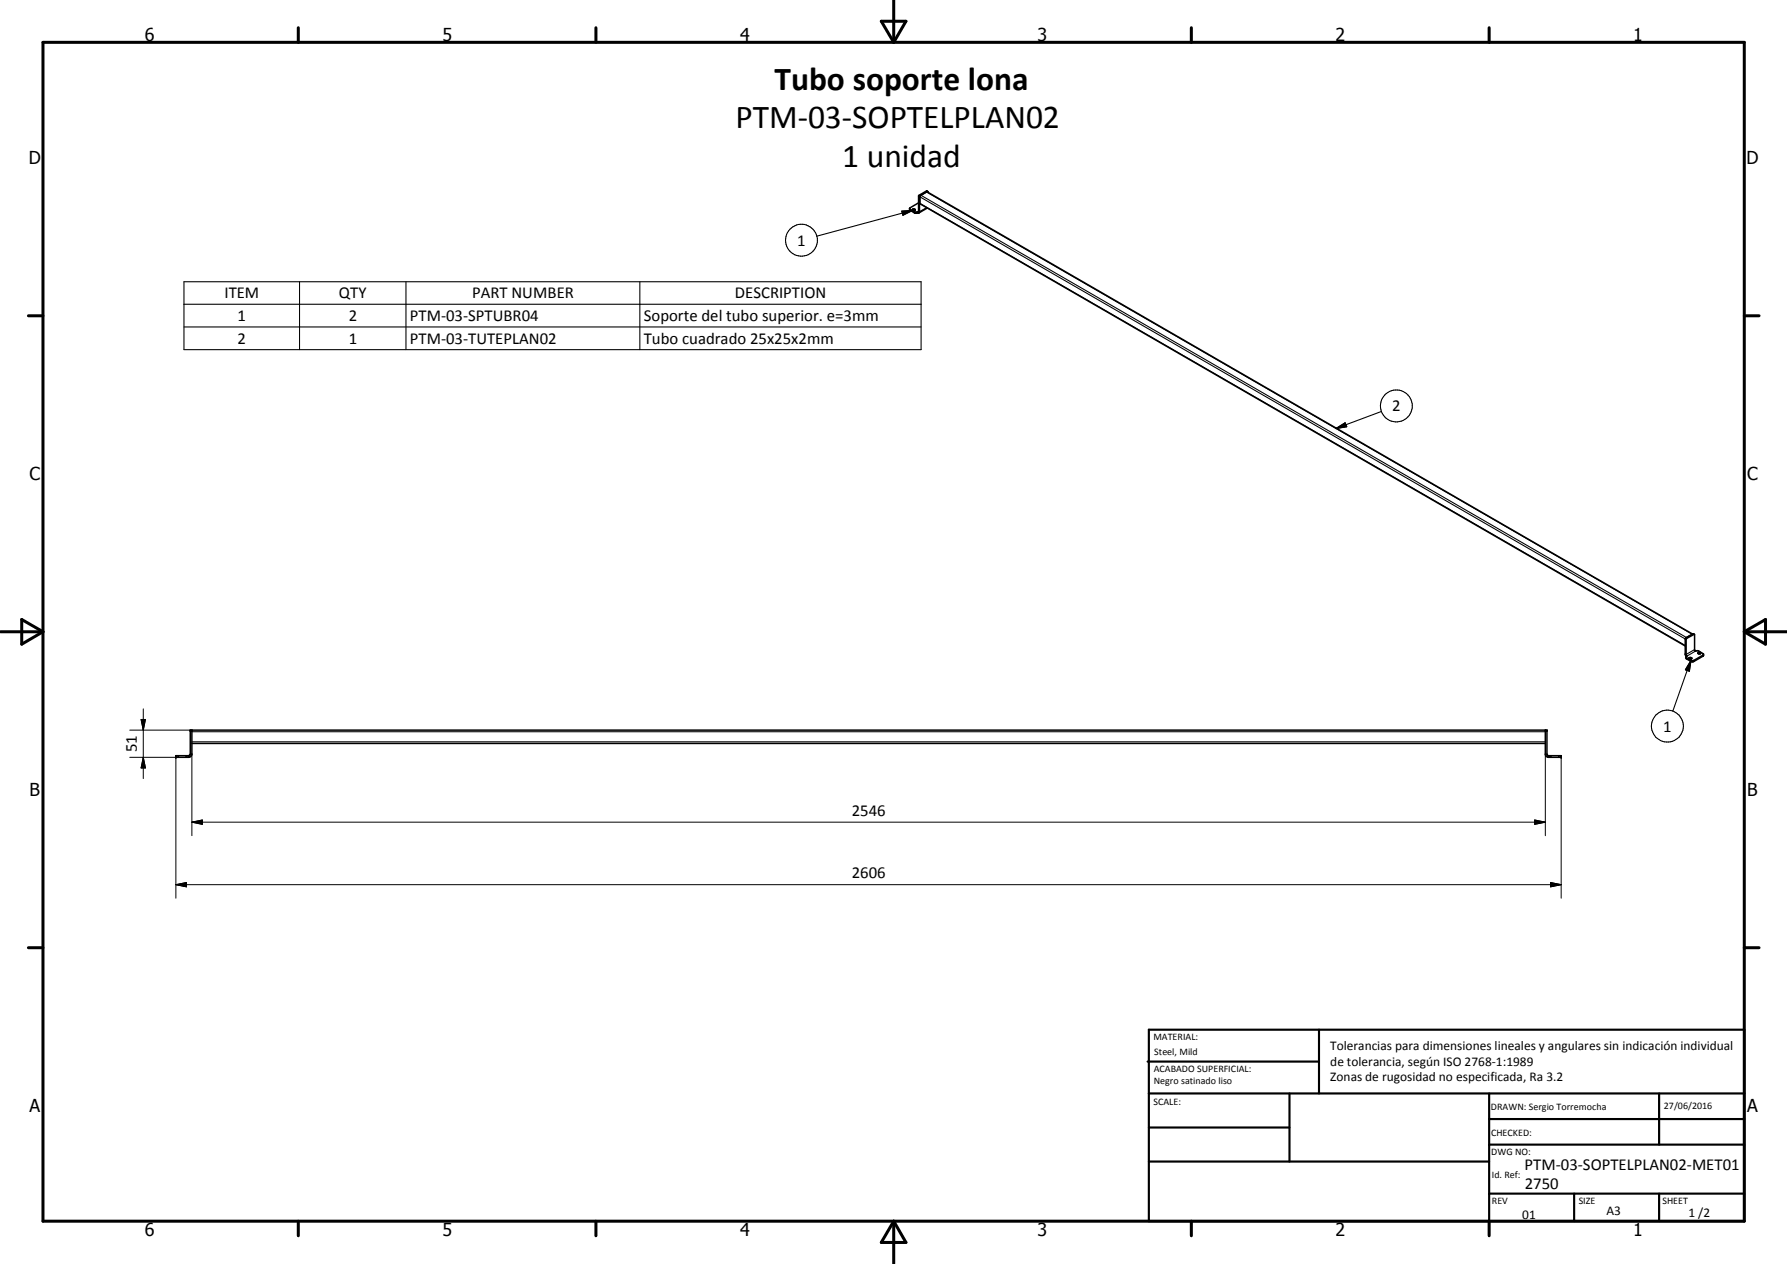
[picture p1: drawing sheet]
<svg xmlns="http://www.w3.org/2000/svg" width="420mm" height="297mm" viewBox="0 0 420 297" stroke-linecap="round" stroke-linejoin="round" font-family="sans-serif">
<g fill="none" stroke="#000" stroke-width=".35">
<path d="M213.9 49.1l1.1 .7 .8-.1M214.6 49.4h.5M214.6 49.1h.4l.2 .2-.4 .2-.3-.1zM215.8 50h.3M215.8 49.7v.3M216 47.7l-2.1 1.3v.4l1.1 .6h.8M218 48.9l-1.9 1.1M218.1 45l-.3-.1-1.8 1.1v3.7h-.2M218.1 45l-1.7 1-.2 .2-.1 3.8M218.1 45l.1 .2M396.6 150l1.8-.9v3.7l.2 .2h.8l1.1 .6v.6l-2.5 1.3-1.5-.7-.1-.5 .3-.1-.3-.3v-3.7zM397.1 154.6l.4-.1 .3 .2-.5 .2-.2-.1z"/>
<path d="M397.2 154.8h.5M397.9 149.1l-1.4 .7M398 149l-180-103.9-1.6 1v1.8l179.8 103.9M398.3 149.1l-.2-.2-1.9 1.2v3.7l.3 .5M399.2 153.5l.5-.2 .2 .2-.5 .2zM399.3 153.6h.5M400.5 153.9l-2.5 1.4-.4-.1-1.2-.7M44.4 177.6l.3-.4v-5.6h319v5.6l.4 .4M44.4 177.6h-3.1v.4h3.1M44.4 177.6v.4M45.1 171.6v5.6l-.4 .6-.3 .2M45.1 174.7h318.2"/>
<path d="M363.3 171.6v5.6l.1 .4 .7 .4M364.1 177.6h3v.4h-3M364.1 177.6v.4"/>
</g>
<g fill="none" stroke="#000" stroke-width=".25">
<path d="M212 49.6l2.6-.2-2.3 1.2zM214 49.2v.2M214.6 49.4l-22.5 6.1M215 49.8v.2M215.7 49.8v.2M216 46.1l.2 .1M216.1 45.9l.3 .1M216.3 46.3l180.1 104M216.3 47.8l179.9 103.9M216.5 45.9l180 103.9M217.8 44.9l.2 .1M217.8 48.8l-1.6 .9-.2-.1-.2 .1"/>
<path d="M217.8 45.1l180.1 104M43.3 66.2h173.3v16h-173.3zM43.3 71.5h173.3M43.3 76.8h173.3M70.4 66.2v16M95.5 66.2v16M150.4 66.2v16M324.8 96.7l-10.7 4M314.1 100.7l2.2-1.3 .3 .9zM396.4 149.9l.2 .1M396.6 154.6v.3M397.6 155.2l-.4 2.5-.9-.3z"/>
<path d="M397.6 155.2v.2M397.6 155.2l-4.3 11.9M398 149l.3 .1M398.3 155.2v.2M398.4 152.7l-2 1.1-.2-.1M398.6 153l-1.9 1.2M400.4 154v.2M42 177.6v.4M43.7 177.6v.4M44.7 171.8h.4M44.7 177.2h.4M45.1 174.3h318.2"/>
<path d="M45.1 172h318.2M363.3 171.8h.4M363.3 177.2h.4M364.7 177.6v.4M366.5 177.6v.4"/>
<circle cx="188.4" cy="56.5" r="3.8"/>
<circle cx="328.3" cy="95.4" r="3.8"/>
<circle cx="392" cy="170.6" r="3.7"/>
</g>
<g fill="#000">
<circle cx="41.3" cy="178" r=".18"/>
<circle cx="41.3" cy="177.6" r=".18"/>
<circle cx="44.7" cy="171.6" r=".18"/>
<circle cx="45.1" cy="171.6" r=".18"/>
<circle cx="363.3" cy="171.6" r=".18"/>
<circle cx="363.7" cy="171.6" r=".18"/>
<circle cx="367.1" cy="178" r=".18"/>
<circle cx="367.1" cy="177.6" r=".18"/>
</g>
<g fill="none" stroke="#000" stroke-width=".71">
<path d="M10.1 9.9h400v277.1h-400zM70.1 6.5v3.4M140.1 6.5v3.4M207.2 5h5.8l-2.9 4.9zM210.1 0v9.9M280.1 6.5v3.4M350.1 6.5v3.4M6.7 74.2h3.4M410.1 74.2h3.5M.1 148.5h10M5.1 145.6l5 2.9-5 2.9zM410.1 148.5h10"/>
<path d="M410.1 148.5l5-2.9v5.8zM6.7 222.7h3.4M410.1 222.7h3.5M70.1 287v3.4M140.1 287v3.4M210.1 287v10M210.1 287l2.9 5h-5.8zM280.1 287v3.4M350.1 287v3.4"/>
</g>
<g fill="none" stroke="#000" stroke-width=".51">
<path d="M269.8 249.5h40.3M270.1 242h140v45h-140zM270.1 257h140M303.2 257v16M310.1 242v15M350.1 257v30M390.1 257v12M270.1 265h33.1M270.1 273h80M350.1 269h60M350.1 263h60M350.1 280.5h60"/>
<path d="M370.1 280.5v6.5M390.1 280.5v6.5"/>
</g>
<path d="M212 49.6l2.6-.2-2.3 1.2zM314.1 100.7l2.2-1.3 .3 .9zM397.6 155.2l-.4 2.5-.9-.3zM33.2 169.1h1l-.5 2.5zM33.7 178l.5 2.5h-1zM45.1 193.2l2.5-.5v1zM360.8 192.7l2.5 .5-2.5 .5zM41.3 207.9l2.5-.5v1zM364.6 207.4l2.5 .5-2.5 .5z" fill="#000"/>
<g fill="none" stroke="#000" stroke-width=".24">
<path d="M30.5 178h11.5M30.5 171.6h14.6M33.2 169.1h1l-.5 2.5zM33.7 178l.5 2.5h-1zM33.7 166.6v16.4M41.3 178v33.1M45.1 177.2v19.2M363.3 177.2v19.2M367.1 178v33.1M45.1 193.2l2.5-.5v1zM45.1 193.2h318.2M360.8 192.7l2.5 .5-2.5 .5z"/>
<path d="M41.3 207.9l2.5-.5v1zM41.3 207.9h325.8M364.6 207.4l2.5 .5-2.5 .5z"/>
</g>
<g font-size="7.9">
<text x="182.1" y="21.2">Tubo soporte lona</text>
<text x="172.9" y="30.2">PTM-03-SOPTELPLAN02</text>
<text x="198" y="39.2">1 unidad</text>
</g>
<g font-size="4.2">
<text x="34" y="9.6">6</text>
<text x="104" y="9.6">5</text>
<text x="174" y="9.6">4</text>
<text x="244" y="9.6">3</text>
<text x="314" y="9.6">2</text>
<text x="384" y="9.6">1</text>
<text x="6.8" y="38.7">D</text>
<text x="410.6" y="38.7">D</text>
<text x="7" y="112.9">C</text>
<text x="410.8" y="112.9">C</text>
<text x="7" y="187.1">B</text>
<text x="410.8" y="187.1">B</text>
<text x="7" y="261.4">A</text>
<text x="410.8" y="261.4">A</text>
<text x="34" y="290.4">6</text>
<text x="104" y="290.4">5</text>
<text x="174" y="290.4">4</text>
<text x="244" y="290.4">3</text>
<text x="314" y="290.4">2</text>
<text x="384" y="290.4">1</text>
</g>
<g font-size="3.9">
<text x="187.4" y="57.7">1</text>
<text x="52.8" y="70.1">ITEM</text>
<text x="79.7" y="70.1">QTY</text>
<text x="111" y="70.1">PART NUMBER</text>
<text x="172.8" y="70.1">DESCRIPTION</text>
<text x="55.9" y="75.5">1</text>
<text x="82" y="75.5">2</text>
<text x="96.4" y="75.5">PTM-03-SPTUBR04</text>
<text x="151.4" y="75.5">Soporte del tubo superior. e=3mm</text>
<text x="55.9" y="80.8">2</text>
<text x="82" y="80.8">1</text>
<text x="96.4" y="80.8">PTM-03-TUTEPLAN02</text>
<text x="151.4" y="80.9">Tubo cuadrado 25x25x2mm</text>
<text x="327.3" y="96.7">2</text>
<text x="391" y="171.9">1</text>
<text x="32.2" y="176.8" transform="rotate(-90 32.2 176.8)">51</text>
<text x="200.3" y="191.6">2546</text>
<text x="200.3" y="206.4">2606</text>
<text x="358.5" y="275">PTM-03-SOPTELPLAN02-MET01</text>
<text x="358.5" y="279.4">2750</text>
</g>
<g font-size="3.1">
<text x="312.7" y="246.8">Tolerancias para dimensiones lineales y angulares sin indicación individual</text>
<text x="312.7" y="250.4">de tolerancia, según ISO 2768-1:1989</text>
<text x="312.7" y="254">Zonas de rugosidad no especificada, Ra 3.2</text>
<text x="357.9" y="286.4">01</text>
<text x="377.7" y="285.6">A3</text>
<text x="397" y="285.9">1 /2</text>
</g>
<g font-size="2.4">
<text x="271.2" y="244.4">MATERIAL:</text>
<text x="271.3" y="252">ACABADO SUPERFICIAL:</text>
<text x="271.4" y="247.9">Steel, Mild</text>
<text x="271.3" y="254.6">Negro satinado liso</text>
<text x="271.2" y="259.7">SCALE:</text>
<text x="350.6" y="260.8">DRAWN: Sergio Torremocha</text>
<text x="391.2" y="260.6">27/06/2016</text>
<text x="350.6" y="267">CHECKED:</text>
<text x="350.6" y="271.4">DWG NO:</text>
<text x="350.8" y="276.9">Id. Ref:</text>
<text x="350.8" y="282.8">REV</text>
<text x="371.2" y="282.9">SIZE</text>
<text x="390.9" y="282.9">SHEET</text>
</g>
</svg>
